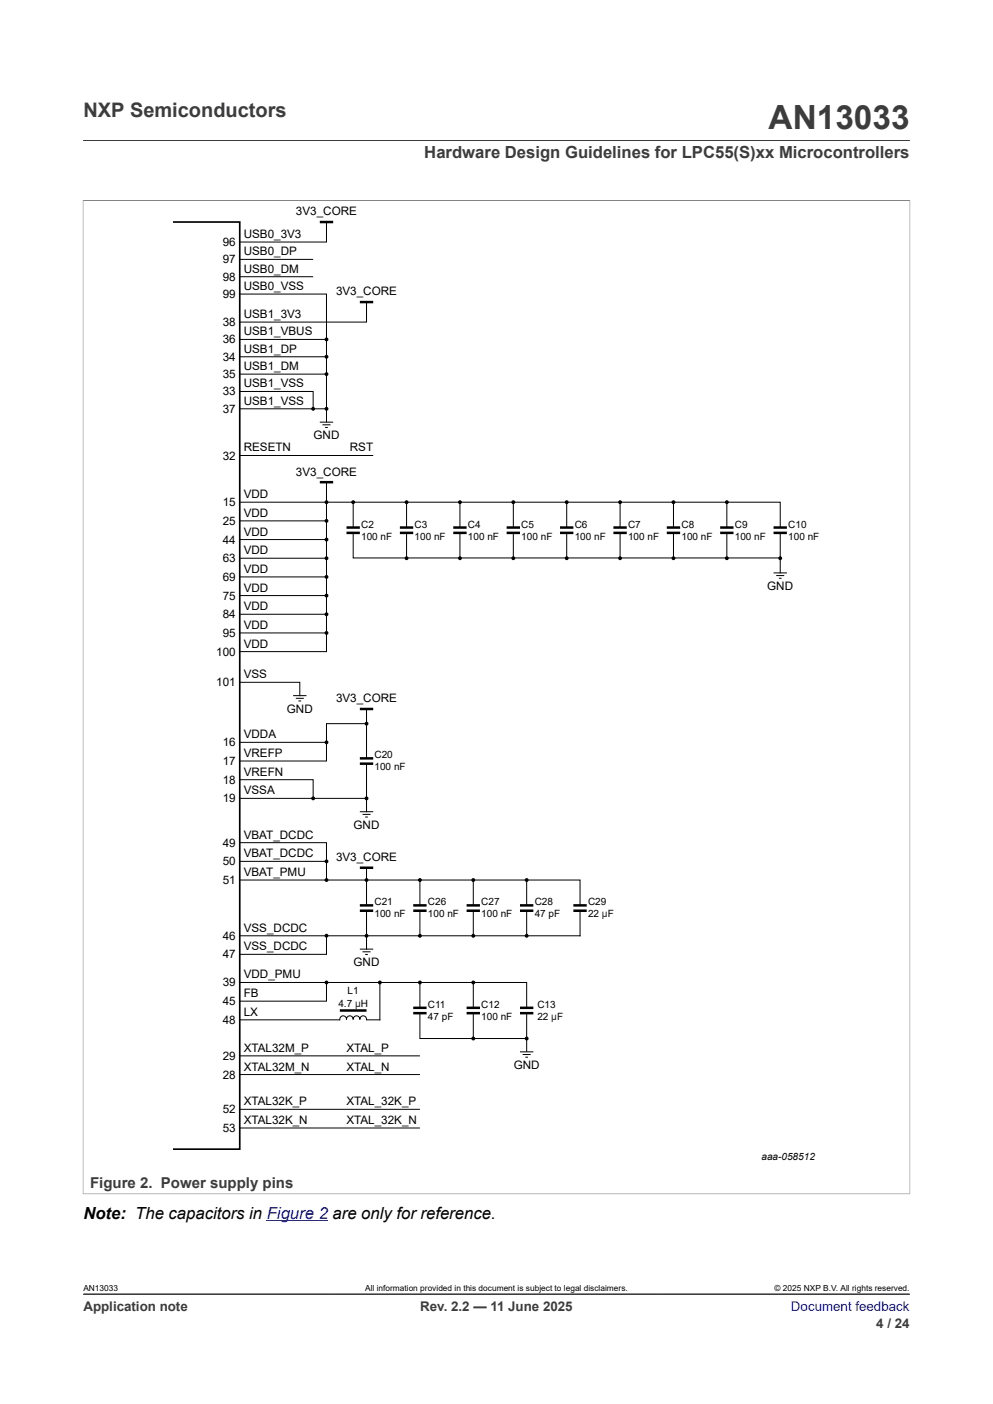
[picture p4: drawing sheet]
<svg xmlns="http://www.w3.org/2000/svg" width="210mm" height="297mm" viewBox="0 0 210 297" stroke-linecap="round" stroke-linejoin="round" font-family="sans-serif">
<path d="M17.6 29.7h174.8M17.5 42.4h175M17.6 42.3v210.3M192.4 42.3v210.3M17.5 252.6h175M17.6 273.8h174.8" fill="none" stroke="#3c3c3c" stroke-width=".21"/>
<g fill="none" stroke="#000" stroke-width=".21">
<path d="M50.7 54.9h15.5M50.7 58.5h15.5M69 47v4.2h-18.3M50.7 62.2h18.3v27.1M50.7 71.8h18.3M50.7 75.5h18.3M50.7 79.1h18.3M77.5 63.9v4.2h-26.8M50.7 82.8h15.5v3.7M50.7 86.5h18.3M50.7 96.4h28.2M67.6 89.3h2.9"/>
<path d="M68.2 89.9h1.7M68.8 90.4h.5M50.7 106.2h114.3v5.4M50.7 110.2h18.3M50.7 114.1h18.3M50.7 118.1h18.3M69 102v35.8h-18.3M74.7 112.7v5.3h90.3M74.7 106.2v5.4M86 106.2v5.4M86 112.7v5.3M97.3 106.2v5.4"/>
<path d="M97.3 112.7v5.3M108.6 106.2v5.4M108.6 112.7v5.3M119.8 106.2v5.4M119.8 112.7v5.3M131.1 106.2v5.4M131.1 112.7v5.3M142.4 106.2v5.4M142.4 112.7v5.3M153.7 106.2v5.4M153.7 112.7v5.3M165 112.7v8.5"/>
<path d="M50.7 122h18.3M50.7 126h18.3M50.7 129.9h18.3M50.7 133.9h18.3M163.6 121.2h2.8M164.2 121.8h1.6M164.7 122.3h.6M50.7 144.3h12.7v2.9M50.7 157h18.3M62 147.2h2.8M62.6 147.7h1.6M63.1 148.3h.6"/>
<path d="M77.5 153.1h-8.5v7.9h-18.3M77.5 150.3v10.1M50.7 178.3h18.3v7.9M50.7 164.9h15.5v4M50.7 168.9h26.8M76.1 171.7h2.8M76.7 172.3h1.7M77.2 172.8h.6M77.5 161.8v9.9M50.7 186.2h72v5.3M50.7 182.2h18.3M69 198v3.9h-18.3"/>
<path d="M77.5 183.8v2.3M77.5 186.2v5.3M77.5 192.9v7.9M88.8 186.2v5.3M88.8 192.7v5.3M100.1 186.2v5.3M100.1 192.7v5.3M111.4 186.2v5.3M111.4 192.7v5.3M122.7 192.7v5.3h-72M50.7 207.8h60.7v5.4M50.7 215.7h21.2"/>
<path d="M69 208.1v3.7h-18.3M73.3 215.5v.2M74.7 215.5v.2M76.1 215.5v.2M76.1 200.8h2.8M76.7 201.3h1.7M77.2 201.9h.6M80.3 207.8v7.9h-2.8a.71 .71 0 0 0-.6-.8 .71 .71 0 0 0-.8 .7 .71 .71 0 0 0-.7-.7 .71 .71 0 0 0-.7 .7 .71 .71 0 0 0-.7-.7 .71 .71 0 0 0-.7 .7 .71 .71 0 0 0-.8-.7 .71 .71 0 0 0-.6 .8M88.8 214.3v5.4h22.6M88.8 207.8v5.4M100.1 207.8v5.4M100.1 214.3v5.3"/>
<path d="M111.4 214.3v8.2M50.7 223.4h38.1M50.7 227.3h38.1M50.7 234.7h38.1M50.7 238.6h38.1M110 222.5h2.8M110.5 223.1h1.7M111.1 223.6h.6"/>
</g>
<g fill="none" stroke="#000" stroke-width=".53">
<path d="M67.6 47h2.9M76.1 63.9h2.8M67.6 102h2.9M73.3 111.6h2.8M73.3 112.7h2.8M84.6 111.6h2.8M84.6 112.7h2.8M95.9 111.6h2.8M95.9 112.7h2.8M107.1 111.6h2.9M107.1 112.7h2.9M118.4 111.6h2.9"/>
<path d="M118.4 112.7h2.9M129.7 111.6h2.8M129.7 112.7h2.8M141 111.6h2.8M141 112.7h2.8M152.3 111.6h2.8M152.3 112.7h2.8M163.6 111.6h2.8M163.6 112.7h2.8M76.1 150h2.8M76.1 160.4h2.8M76.1 161.5h2.8"/>
<path d="M76.1 191.5h2.8M76.1 192.7h2.8M76.1 183.6h2.8M87.4 191.5h2.8M87.4 192.7h2.8M98.7 191.5h2.8M98.7 192.7h2.8M110 191.5h2.8M110 192.7h2.8M121.3 191.5h2.8M121.3 192.7h2.8M71.9 213.8h5.6"/>
<path d="M87.4 213.2h2.8M87.4 214.3h2.8M98.7 213.2h2.8M98.7 214.3h2.8M110 213.2h2.8M110 214.3h2.8"/>
</g>
<path d="M36.6 47h14.1v196.1h-14.1" fill="none" stroke="#000" stroke-width=".35"/>
<g fill="#000">
<circle cx="69" cy="71.8" r=".28"/>
<circle cx="69" cy="75.5" r=".28"/>
<circle cx="69" cy="79.1" r=".28"/>
<circle cx="66.2" cy="86.5" r=".28"/>
<circle cx="69" cy="86.5" r=".28"/>
<circle cx="69" cy="110.2" r=".28"/>
<circle cx="69" cy="106.2" r=".28"/>
<circle cx="69" cy="114.1" r=".28"/>
<circle cx="69" cy="118.1" r=".28"/>
<circle cx="74.7" cy="106.2" r=".28"/>
<circle cx="86" cy="106.2" r=".28"/>
<circle cx="86" cy="118.1" r=".28"/>
<circle cx="97.3" cy="106.2" r=".28"/>
<circle cx="97.3" cy="118.1" r=".28"/>
<circle cx="108.6" cy="106.2" r=".28"/>
<circle cx="108.6" cy="118.1" r=".28"/>
<circle cx="119.8" cy="118.1" r=".28"/>
<circle cx="119.8" cy="106.2" r=".28"/>
<circle cx="131.1" cy="118.1" r=".28"/>
<circle cx="131.1" cy="106.2" r=".28"/>
<circle cx="142.4" cy="118.1" r=".28"/>
<circle cx="142.4" cy="106.2" r=".28"/>
<circle cx="153.7" cy="106.2" r=".28"/>
<circle cx="153.7" cy="118.1" r=".28"/>
<circle cx="165" cy="118.1" r=".28"/>
<circle cx="69" cy="126" r=".28"/>
<circle cx="69" cy="133.9" r=".28"/>
<circle cx="69" cy="122" r=".28"/>
<circle cx="69" cy="129.9" r=".28"/>
<circle cx="69" cy="157" r=".28"/>
<circle cx="77.5" cy="153.1" r=".28"/>
<circle cx="66.2" cy="168.9" r=".28"/>
<circle cx="77.5" cy="168.9" r=".28"/>
<circle cx="69" cy="182.2" r=".28"/>
<circle cx="69" cy="186.2" r=".28"/>
<circle cx="69" cy="197.9" r=".28"/>
<circle cx="77.5" cy="198" r=".28"/>
<circle cx="77.5" cy="186.2" r=".28"/>
<circle cx="88.8" cy="186.2" r=".28"/>
<circle cx="88.8" cy="198" r=".28"/>
<circle cx="100.1" cy="186.2" r=".28"/>
<circle cx="100.1" cy="198" r=".28"/>
<circle cx="111.4" cy="186.2" r=".28"/>
<circle cx="111.4" cy="198" r=".28"/>
<circle cx="69" cy="207.8" r=".28"/>
<circle cx="80.3" cy="207.8" r=".28"/>
<circle cx="88.8" cy="207.8" r=".28"/>
<circle cx="100.1" cy="219.7" r=".28"/>
<circle cx="100.1" cy="207.8" r=".28"/>
<circle cx="111.4" cy="219.7" r=".28"/>
</g>
<g fill="none" stroke="#000" stroke-width=".25">
<circle cx="69" cy="71.8" r=".28"/>
<circle cx="69" cy="75.5" r=".28"/>
<circle cx="69" cy="79.1" r=".28"/>
<circle cx="66.2" cy="86.5" r=".28"/>
<circle cx="69" cy="86.5" r=".28"/>
<circle cx="69" cy="110.2" r=".28"/>
<circle cx="69" cy="106.2" r=".28"/>
<circle cx="69" cy="114.1" r=".28"/>
<circle cx="69" cy="118.1" r=".28"/>
<circle cx="74.7" cy="106.2" r=".28"/>
<circle cx="86" cy="106.2" r=".28"/>
<circle cx="86" cy="118.1" r=".28"/>
<circle cx="97.3" cy="106.2" r=".28"/>
<circle cx="97.3" cy="118.1" r=".28"/>
<circle cx="108.6" cy="106.2" r=".28"/>
<circle cx="108.6" cy="118.1" r=".28"/>
<circle cx="119.8" cy="118.1" r=".28"/>
<circle cx="119.8" cy="106.2" r=".28"/>
<circle cx="131.1" cy="118.1" r=".28"/>
<circle cx="131.1" cy="106.2" r=".28"/>
<circle cx="142.4" cy="118.1" r=".28"/>
<circle cx="142.4" cy="106.2" r=".28"/>
<circle cx="153.7" cy="106.2" r=".28"/>
<circle cx="153.7" cy="118.1" r=".28"/>
<circle cx="165" cy="118.1" r=".28"/>
<circle cx="69" cy="126" r=".28"/>
<circle cx="69" cy="133.9" r=".28"/>
<circle cx="69" cy="122" r=".28"/>
<circle cx="69" cy="129.9" r=".28"/>
<circle cx="69" cy="157" r=".28"/>
<circle cx="77.5" cy="153.1" r=".28"/>
<circle cx="66.2" cy="168.9" r=".28"/>
<circle cx="77.5" cy="168.9" r=".28"/>
<circle cx="69" cy="182.2" r=".28"/>
<circle cx="69" cy="186.2" r=".28"/>
<circle cx="69" cy="197.9" r=".28"/>
<circle cx="77.5" cy="198" r=".28"/>
<circle cx="77.5" cy="186.2" r=".28"/>
<circle cx="88.8" cy="186.2" r=".28"/>
<circle cx="88.8" cy="198" r=".28"/>
<circle cx="100.1" cy="186.2" r=".28"/>
<circle cx="100.1" cy="198" r=".28"/>
<circle cx="111.4" cy="186.2" r=".28"/>
<circle cx="111.4" cy="198" r=".28"/>
<circle cx="69" cy="207.8" r=".28"/>
<circle cx="80.3" cy="207.8" r=".28"/>
<circle cx="88.8" cy="207.8" r=".28"/>
<circle cx="100.1" cy="219.7" r=".28"/>
<circle cx="100.1" cy="207.8" r=".28"/>
<circle cx="111.4" cy="219.7" r=".28"/>
</g>
<path d="M56.4 258.1h13" fill="none" stroke="#00f" stroke-width=".21"/>
<text font-size="7.1" fill="#3c3c3c" x="162.6" y="27.2">AN13033</text>
<text font-size="4.2" fill="#3c3c3c" x="17.6" y="24.8">NXP Semiconductors</text>
<text font-size="3.5" fill="#3c3c3c" x="89.7" y="33.5">Hardware Design Guidelines for LPC55(S)xx Microcontrollers</text>
<text font-size="3.5" x="17.6" y="257.8">Note: The capacitors in Figure 2 are only for reference.</text>
<text font-size="3.2" fill="#3c3c3c" x="19" y="251.4">Figure 2. Power supply pins</text>
<g font-size="2.8" fill="#3c3c3c">
<text x="17.6" y="277.3">Application note</text>
<text x="88.9" y="277.3">Rev. 2.2 — 11 June 2025</text>
<text x="185.3" y="281">4 / 24</text>
</g>
<text font-size="2.8" fill="#00f" x="167.3" y="277.3">Document feedback</text>
<g font-size="2.5">
<text x="62.6" y="45.6">3V3_CORE</text>
<text x="47.1" y="52">96</text>
<text x="51.5" y="50.4">USB0_3V3</text>
<text x="47.1" y="55.7">97</text>
<text x="47.1" y="59.4">98</text>
<text x="51.5" y="54">USB0_DP</text>
<text x="51.5" y="57.7">USB0_DM</text>
<text x="47.1" y="63.1">99</text>
<text x="51.5" y="61.4">USB0_VSS</text>
<text x="71.1" y="62.5">3V3_CORE</text>
<text x="47.1" y="69">38</text>
<text x="51.5" y="67.3">USB1_3V3</text>
<text x="51.5" y="71">USB1_VBUS</text>
<text x="47.1" y="72.6">36</text>
<text x="47.1" y="76.3">34</text>
<text x="51.5" y="74.6">USB1_DP</text>
<text x="47.1" y="80">35</text>
<text x="47.1" y="83.7">33</text>
<text x="51.5" y="78.3">USB1_DM</text>
<text x="51.5" y="82">USB1_VSS</text>
<text x="47.1" y="87.3">37</text>
<text x="51.5" y="85.6">USB1_VSS</text>
<text x="51.5" y="95.5">RESETN</text>
<text x="66.3" y="93">GND</text>
<text x="74" y="95.5">RST</text>
<text x="47.1" y="97.2">32</text>
<text x="62.6" y="100.6">3V3_CORE</text>
<text x="47.1" y="107.1">15</text>
<text x="51.5" y="105.4">VDD</text>
<text x="47.1" y="111">25</text>
<text x="51.5" y="109.3">VDD</text>
<text x="51.5" y="113.3">VDD</text>
<text x="47.1" y="115">44</text>
<text x="47.1" y="118.9">63</text>
<text x="51.5" y="117.2">VDD</text>
<text x="47.1" y="122.9">69</text>
<text x="51.5" y="121.2">VDD</text>
<text x="51.5" y="125.1">VDD</text>
<text x="162.3" y="124.9">GND</text>
<text x="47.1" y="126.8">75</text>
<text x="47.1" y="130.8">84</text>
<text x="51.5" y="129.1">VDD</text>
<text x="47.1" y="134.7">95</text>
<text x="51.5" y="133">VDD</text>
<text x="51.5" y="137">VDD</text>
<text x="45.7" y="138.7">100</text>
<text x="51.5" y="143.5">VSS</text>
<text x="45.7" y="145.2">101</text>
<text x="71.1" y="148.6">3V3_CORE</text>
<text x="60.7" y="150.8">GND</text>
<text x="47.1" y="157.9">16</text>
<text x="47.1" y="161.8">17</text>
<text x="51.5" y="156.2">VDDA</text>
<text x="51.5" y="160.1">VREFP</text>
<text x="47.1" y="165.8">18</text>
<text x="51.5" y="164.1">VREFN</text>
<text x="47.1" y="169.7">19</text>
<text x="51.5" y="168">VSSA</text>
<text x="47.1" y="179.1">49</text>
<text x="51.5" y="177.4">VBAT_DCDC</text>
<text x="74.8" y="175.4">GND</text>
<text x="47.1" y="183.1">50</text>
<text x="51.5" y="181.3">VBAT_DCDC</text>
<text x="51.5" y="185.3">VBAT_PMU</text>
<text x="71.1" y="182.2">3V3_CORE</text>
<text x="47.1" y="187">51</text>
<text x="51.5" y="197.1">VSS_DCDC</text>
<text x="47.1" y="198.8">46</text>
<text x="47.1" y="202.8">47</text>
<text x="51.5" y="201.1">VSS_DCDC</text>
<text x="47.1" y="208.7">39</text>
<text x="51.5" y="207">VDD_PMU</text>
<text x="74.8" y="204.4">GND</text>
<text x="47.1" y="212.6">45</text>
<text x="51.5" y="210.9">FB</text>
<text x="51.5" y="214.9">LX</text>
<text x="47.1" y="216.6">48</text>
<text x="47.1" y="224.2">29</text>
<text x="51.5" y="222.5">XTAL32M_P</text>
<text x="51.5" y="226.5">XTAL32M_N</text>
<text x="73.3" y="222.5">XTAL_P</text>
<text x="73.3" y="226.5">XTAL_N</text>
<text x="108.6" y="226.2">GND</text>
<text x="47.1" y="228.2">28</text>
<text x="51.5" y="233.8">XTAL32K_P</text>
<text x="73.3" y="233.8">XTAL_32K_P</text>
<text x="47.1" y="235.5">52</text>
<text x="47.1" y="239.5">53</text>
<text x="51.5" y="237.8">XTAL32K_N</text>
<text x="73.3" y="237.8">XTAL_32K_N</text>
</g>
<g font-size="2.1">
<text x="76.4" y="111.6">C2</text>
<text x="87.7" y="111.6">C3</text>
<text x="99" y="111.6">C4</text>
<text x="110.3" y="111.6">C5</text>
<text x="121.5" y="111.6">C6</text>
<text x="132.8" y="111.6">C7</text>
<text x="144.1" y="111.6">C8</text>
<text x="155.4" y="111.6">C9</text>
<text x="166.7" y="111.6">C10</text>
<text x="76.4" y="114.1">100 nF</text>
<text x="87.7" y="114.1">100 nF</text>
<text x="99" y="114.1">100 nF</text>
<text x="110.3" y="114.1">100 nF</text>
<text x="121.5" y="114.1">100 nF</text>
<text x="132.8" y="114.1">100 nF</text>
<text x="144.1" y="114.1">100 nF</text>
<text x="155.4" y="114.1">100 nF</text>
<text x="166.7" y="114.1">100 nF</text>
<text x="79.2" y="160.4">C20</text>
<text x="79.2" y="163">100 nF</text>
<text x="79.2" y="191.5">C21</text>
<text x="90.5" y="191.5">C26</text>
<text x="101.8" y="191.5">C27</text>
<text x="113.1" y="191.5">C28</text>
<text x="124.4" y="191.5">C29</text>
<text x="79.2" y="194.1">100 nF</text>
<text x="90.5" y="194.1">100 nF</text>
<text x="101.8" y="194.1">100 nF</text>
<text x="113.1" y="194.1">47 pF</text>
<text x="124.4" y="194.1">22 μF</text>
<text x="71.6" y="212.9">4.7 μH</text>
<text x="73.5" y="210.4">L1</text>
<text x="90.5" y="213.2">C11</text>
<text x="90.5" y="215.7">47 pF</text>
<text x="101.8" y="213.2">C12</text>
<text x="101.8" y="215.7">100 nF</text>
<text x="113.6" y="213.2">C13</text>
<text x="113.6" y="215.7">22 μF</text>
<text x="161" y="245.4">aaa-058512</text>
</g>
<g font-size="1.8">
<text x="17.6" y="273.1">AN13033</text>
<text x="77.2" y="273.1">All information provided in this document is subject to legal disclaimers.</text>
<text x="163.8" y="273.1">© 2025 NXP B.V. All rights reserved.</text>
</g>
</svg>
